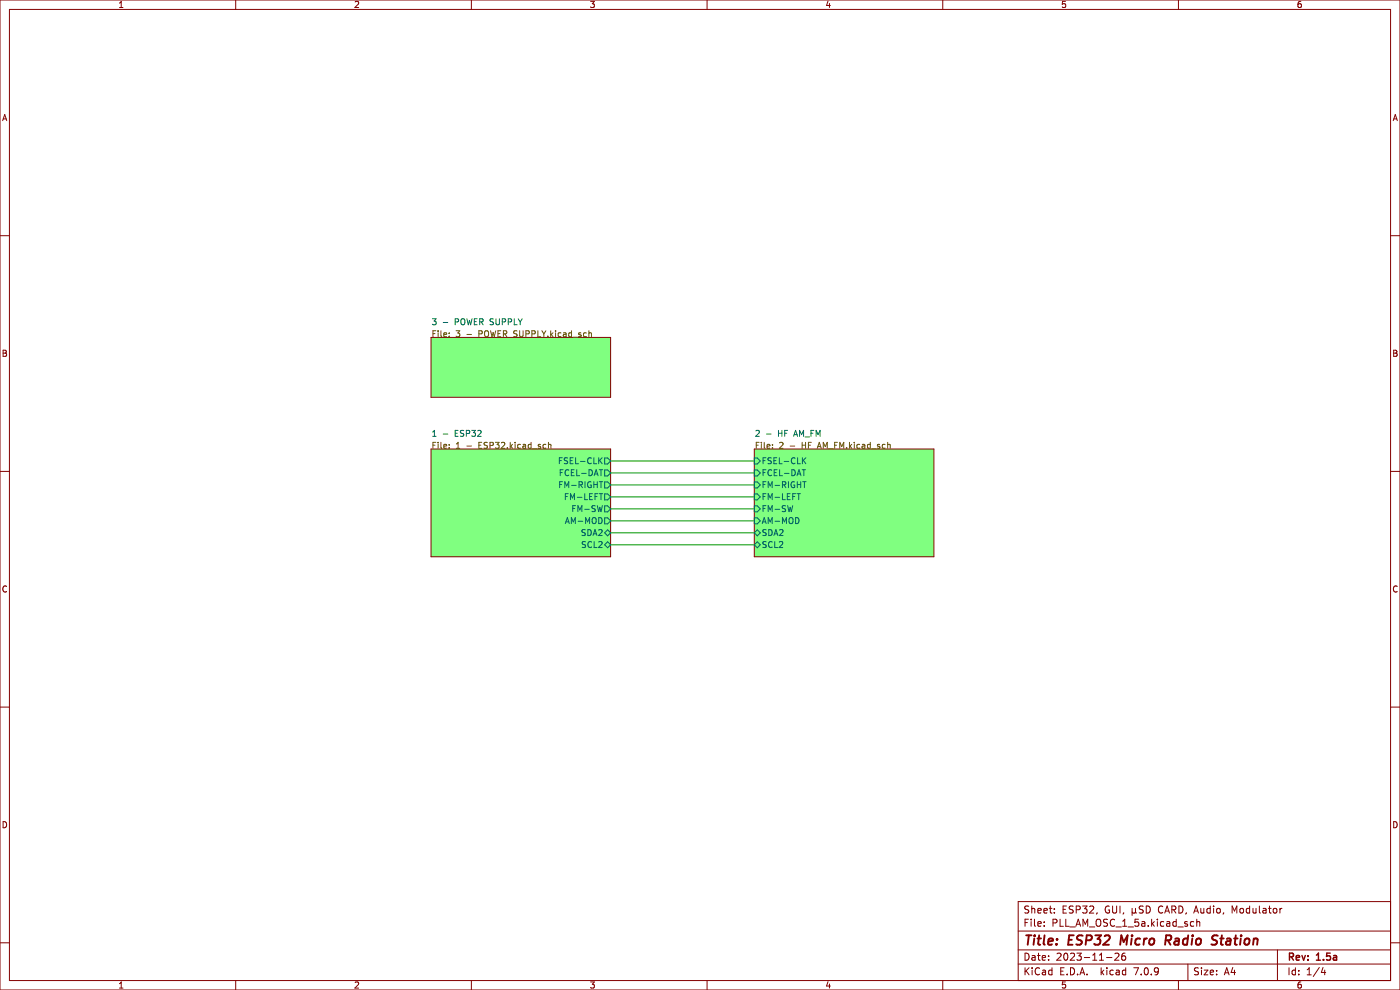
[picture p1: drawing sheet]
(kicad_sch (version 20230121) (generator eeschema)

 (paper "A4")

 (title_block
  (title "ESP32 Micro Radio Station")
  (date "2023-11-26")
  (rev "1.5a")
  (company "ESP32, GUI, µSD CARD, Audio, Modulator"))

 (lib_symbols)


 (wire (pts (xy 160.02 113.03) (xy 129.54 113.03)) (stroke (width 0.15) (type default)))
 (wire (pts (xy 160.02 110.49) (xy 129.54 110.49)) (stroke (width 0.15) (type default)))
 (wire (pts (xy 160.02 115.57) (xy 129.54 115.57)) (stroke (width 0.15) (type default)))
 (wire (pts (xy 160.02 102.87) (xy 129.54 102.87)) (stroke (width 0.15) (type default)))
 (wire (pts (xy 160.02 107.95) (xy 129.54 107.95)) (stroke (width 0.15) (type default)))
 (wire (pts (xy 160.02 97.79) (xy 129.54 97.79)) (stroke (width 0.15) (type default)))
 (wire (pts (xy 160.02 105.41) (xy 129.54 105.41)) (stroke (width 0.15) (type default)))
 (wire (pts (xy 160.02 100.33) (xy 129.54 100.33)) (stroke (width 0.15) (type default)))

 (sheet (at 91.44 71.5772) (size 38.1 12.7) (fields_autoplaced) (stroke (width 0) (type solid) (color 128 0 0 1)) (fill (color 128 255 128 1.0000))
  (property "Sheetname" "3 - POWER SUPPLY" (at 91.44 69.0372 0) (effects (font (size 1.27 1.27)) (justify left bottom)))
  (property "Sheetfile" "3 - POWER SUPPLY.kicad_sch" (at 91.44 71.5772 0) (effects (font (size 1.27 1.27)) (justify left bottom))))

 (sheet (at 91.44 95.25) (size 38.1 22.86) (fields_autoplaced) (stroke (width 0) (type solid) (color 128 0 0 1)) (fill (color 128 255 128 1.0000))
  (property "Sheetname" "1 - ESP32" (at 91.44 92.71 0) (effects (font (size 1.27 1.27)) (justify left bottom)))
  (property "Sheetfile" "1 - ESP32.kicad_sch" (at 91.44 95.25 0) (effects (font (size 1.27 1.27)) (justify left bottom))) (pin "AM-MOD" output (at 129.54 110.49 0) (effects (font (size 1.27 1.27)) (justify right))) (pin "FSEL-CLK" output (at 129.54 97.79 0) (effects (font (size 1.27 1.27)) (justify right))) (pin "FCEL-DAT" output (at 129.54 100.33 0) (effects (font (size 1.27 1.27)) (justify right))) (pin "FM-RIGHT" output (at 129.54 102.87 0) (effects (font (size 1.27 1.27)) (justify right))) (pin "FM-LEFT" output (at 129.54 105.41 0) (effects (font (size 1.27 1.27)) (justify right))) (pin "FM-SW" output (at 129.54 107.95 0) (effects (font (size 1.27 1.27)) (justify right))) (pin "SDA2" bidirectional (at 129.54 113.03 0) (effects (font (size 1.27 1.27)) (justify right))) (pin "SCL2" bidirectional (at 129.54 115.57 0) (effects (font (size 1.27 1.27)) (justify right))))

 (sheet (at 160.02 95.25) (size 38.1 22.86) (fields_autoplaced) (stroke (width 0) (type solid) (color 128 0 0 1)) (fill (color 128 255 128 1.0000))
  (property "Sheetname" "2 - HF AM_FM" (at 160.02 92.71 0) (effects (font (size 1.27 1.27)) (justify left bottom)))
  (property "Sheetfile" "2 - HF AM_FM.kicad_sch" (at 160.02 95.25 0) (effects (font (size 1.27 1.27)) (justify left bottom))) (pin "AM-MOD" input (at 160.02 110.49 180) (effects (font (size 1.27 1.27)) (justify left))) (pin "FSEL-CLK" input (at 160.02 97.79 180) (effects (font (size 1.27 1.27)) (justify left))) (pin "FCEL-DAT" input (at 160.02 100.33 180) (effects (font (size 1.27 1.27)) (justify left))) (pin "FM-LEFT" input (at 160.02 105.41 180) (effects (font (size 1.27 1.27)) (justify left))) (pin "FM-RIGHT" input (at 160.02 102.87 180) (effects (font (size 1.27 1.27)) (justify left))) (pin "FM-SW" input (at 160.02 107.95 180) (effects (font (size 1.27 1.27)) (justify left))) (pin "SDA2" bidirectional (at 160.02 113.03 180) (effects (font (size 1.27 1.27)) (justify left))) (pin "SCL2" bidirectional (at 160.02 115.57 180) (effects (font (size 1.27 1.27)) (justify left))))

 (sheet_instances (path "" (page "1"))))
